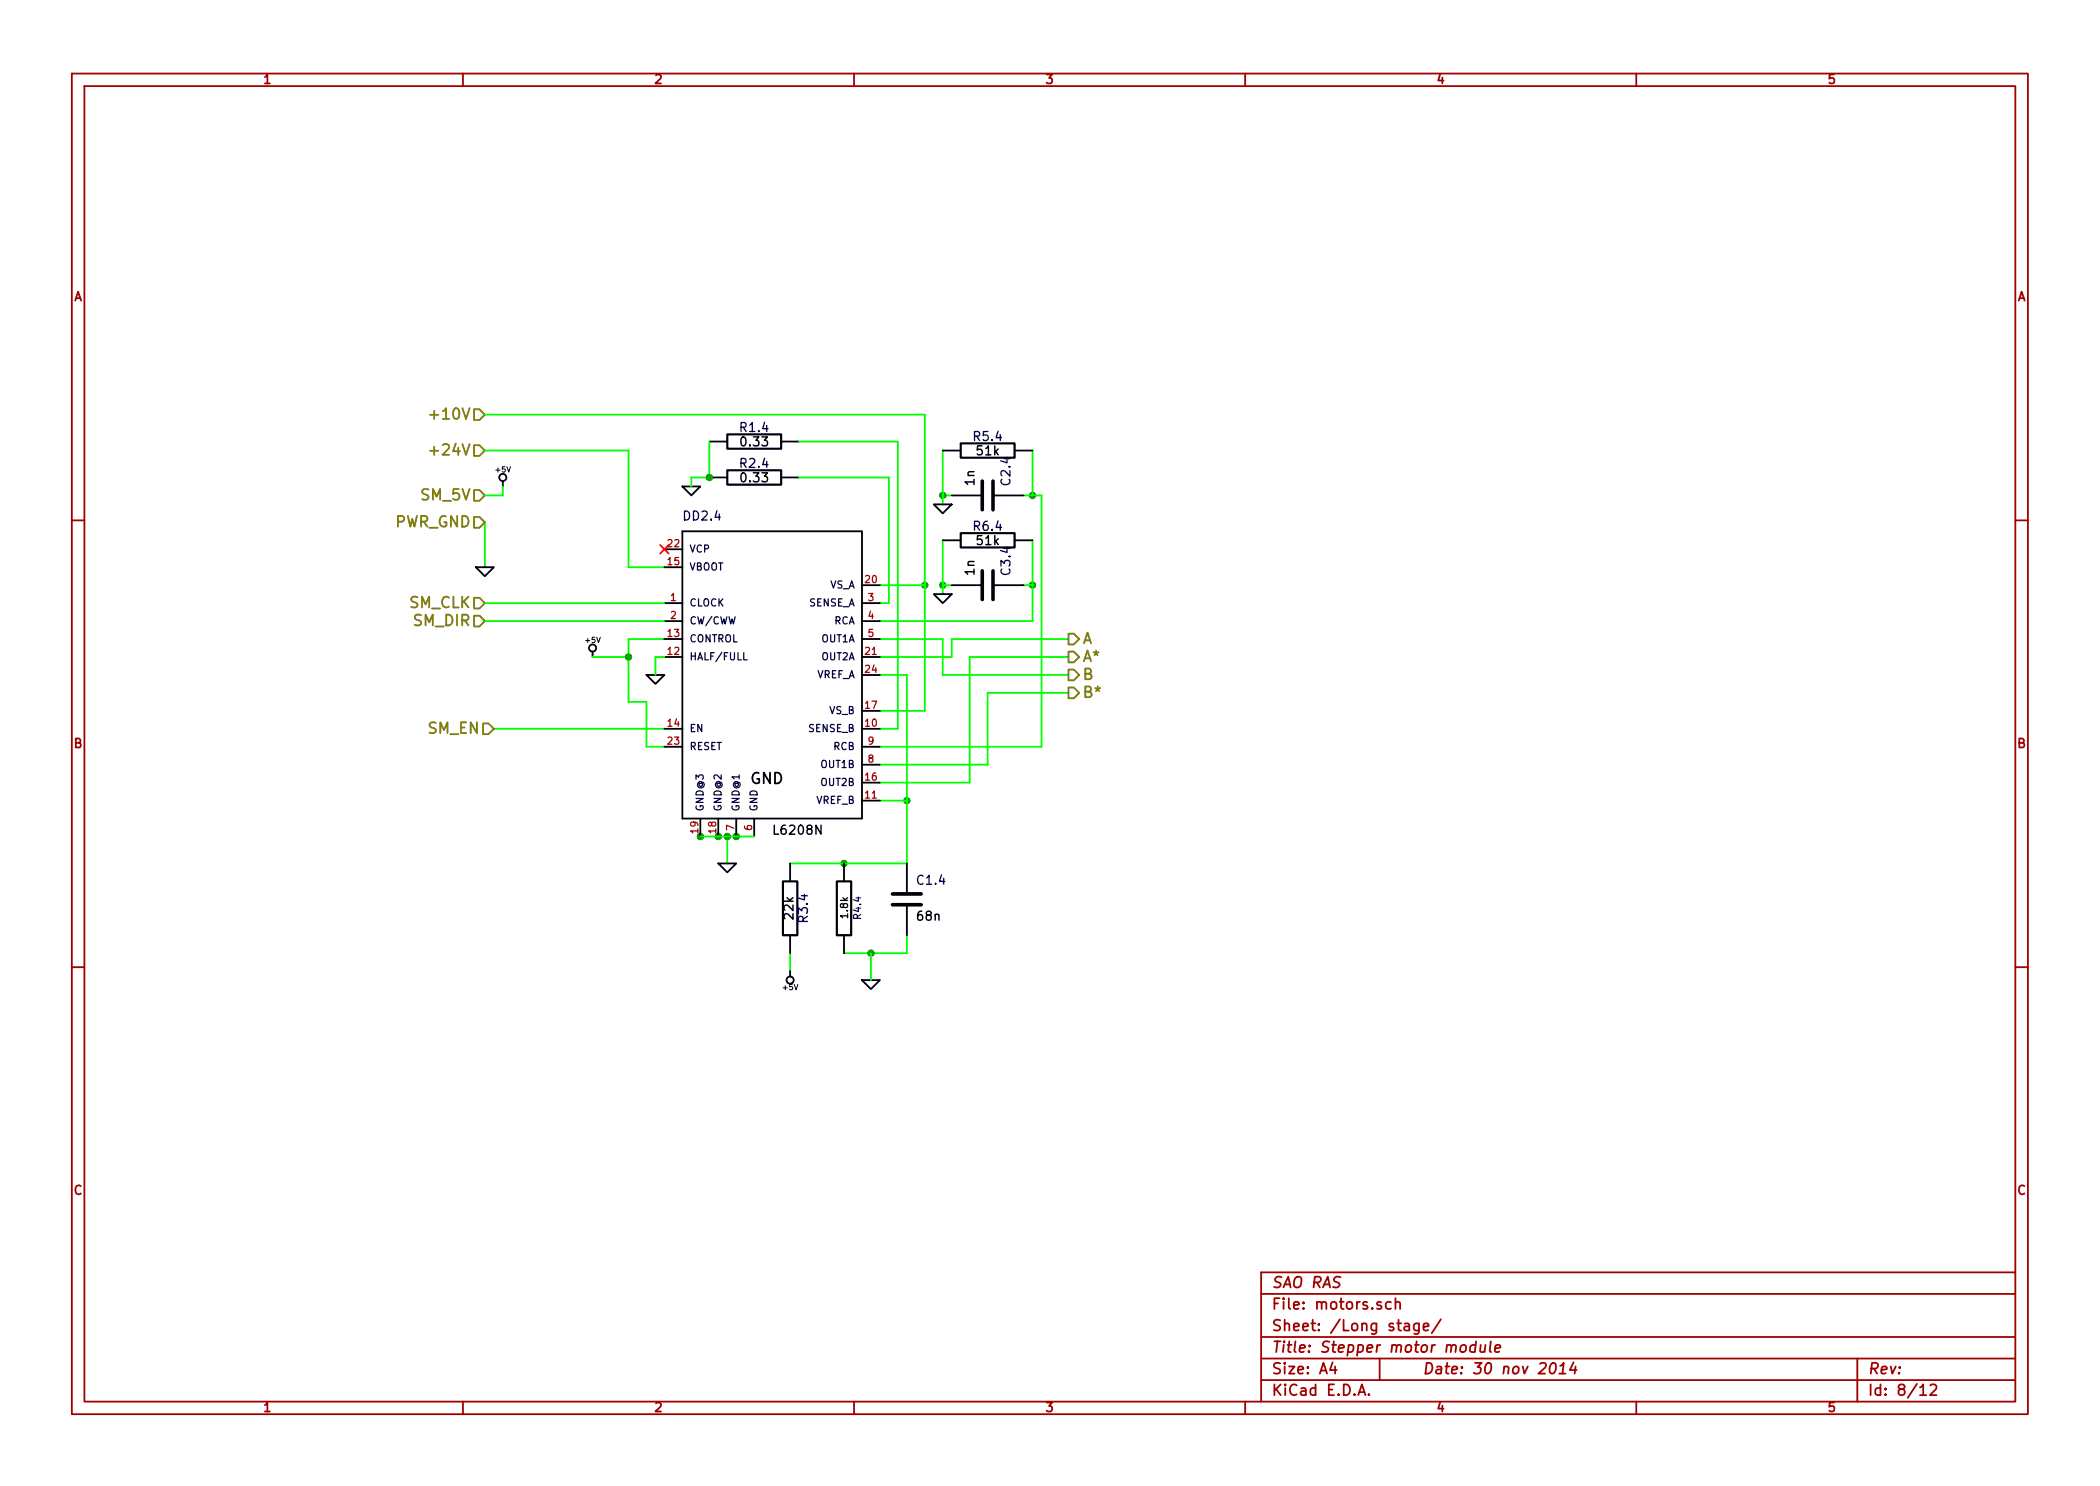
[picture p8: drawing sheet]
<svg xmlns="http://www.w3.org/2000/svg" width="297mm" height="210mm" viewBox="0 0 297 210" stroke-linecap="round" stroke-linejoin="round" font-family="sans-serif">
<g fill="none" stroke="#a00000" stroke-width=".25">
<path d="M10.2 10.4h276.6v189.7h-276.6zM11.9 12.2h273.2v186.1h-273.2zM65.5 10.4v1.8M120.8 10.4v1.8M176.1 10.4v1.8M231.4 10.4v1.8M10.2 73.6h1.7M285.1 73.6h1.7M10.2 136.8h1.7M285.1 136.8h1.7M65.5 198.3v1.8M120.8 198.3v1.8"/>
<path d="M176.1 198.3v1.8M178.4 183.1h106.7M178.4 189.2h106.7M178.4 195.3h106.7M178.4 192.2h106.7M188.5 192.8l-.4 1h1M188.8 193.3v1.1M192.1 197.4l.5-1.5 .5 1.5M192.3 197h.7M193.6 197.3h.1l-.1 .1-.1-.1h.1v.1M195.1 192.2v3.1M196.7 184.3a.48 .48 0 0 0-.6 0l-.1 .6a.48 .48 0 0 0 .7 .2"/>
<path d="M197.4 184.3a.38 .38 0 0 1 .6 .1v.8M197.4 183.7v1.5M198.7 187.3l.1-.1 .5 .1v1M199.3 187.6l-.5 .1a.3 .3 0 0 0-.2 .3 .3 .3 0 0 0 .2 .3l.5-.1M200.7 187.2v1.3a.43 .43 0 0 1-.6 .2M200.7 187.3a.48 .48 0 0 0-.6 .1l-.1 .6a.48 .48 0 0 0 .7 .2M201.3 187.8l.8-.2-.1-.3-.4-.1-.3 .3 .1 .7 .2 .1 .4-.1M203.8 186.7l-1.3 1.9M206.7 190.4a.39 .39 0 0 1 .4-.1 .39 .39 0 0 1 .3 .3l-.2 .6a.41 .41 0 0 1-.7-.2zM208.7 190.4a.51 .51 0 0 0-.8 .2v.6a.53 .53 0 0 0 .7 0M208.8 189.8l-.2 1.5M209.4 190.3v.9a.45 .45 0 0 0 .6 0"/>
<path d="M210.1 190.3l-.1 1M210.9 189.8l-.2 1.3 .2 .2M211.5 190.8l.7-.1v-.3l-.2-.1-.4 .1-.2 .7 .2 .2 .5-.1M219.4 193a.35 .35 0 0 1 .4-.2 .35 .35 0 0 1 .3 .3 .87 .87 0 0 1-.6 1.3l-.2-.1a1.14 1.14 0 0 1 .1-1.3zM220.5 194.4h.9M220.7 193.3l.5-.5-.2 1.6M222.6 192.8l-.6 1h1M222.9 193.3l-.2 1.1M231.4 198.3v1.8M262.7 192.2v6.1M271.6 196.3l.4-.4v1.5M271.6 197.4h.9"/>
<path d="M273 196l.3-.1h.3l.2 .1 .1 .3-.1 .2-.8 .9h.9M285.1 180h-106.7v18.3"/>
</g>
<g fill="none" stroke="#0f0" stroke-width=".25">
<path d="M68.6 58.7h62.2v41.9h-6.3M68.6 63.7h20.3v16.6h5.1M68.6 73.9v6.4M71.1 68.8v1.3h-2.5M100.3 62.5v5.1h-2.5v1.2M113 62.5h14v40.6h-2.5M113 67.6h12.7v17.7h-1.2M133.3 63.7v7.7M133.3 76.4v7.7M133.3 70.1h1.3M144.8 70.1h2.5v35.6h-22.8M146 63.7v6.4"/>
<path d="M146 76.4v11.5h-21.5M68.6 85.3h25.4M68.6 87.9h25.4M83.8 93h5.1M94 90.4h-5.1v8.9h2.5v6.4h2.6M94 93h-1.3v2.5M124.5 90.4h8.8v5.1h17.8M124.5 82.8h6.3M124.5 95.5h3.8v26.7h-16.5M133.3 82.8h1.3M144.8 82.8h1.2M151.1 90.4h-16.5v2.6h-10.1"/>
<path d="M151.1 93h-13.9v17.7h-12.7M151.1 98h-11.4v10.2h-15.2M69.8 103.1h24.2M99.1 118.4h7.6M102.9 118.4v3.8M124.5 113.3h3.8M111.8 134.9v2.5M123.2 134.9v3.8M128.3 132.3v2.6h-8.9"/>
</g>
<g fill="#00a000" stroke="#00a000" stroke-width=".25">
<circle cx="130.8" cy="82.8" r=".41"/>
<circle cx="146" cy="70.1" r=".41"/>
<circle cx="146" cy="82.8" r=".41"/>
<circle cx="133.3" cy="82.8" r=".41"/>
<circle cx="119.4" cy="122.2" r=".41"/>
<circle cx="128.3" cy="113.3" r=".41"/>
<circle cx="104.1" cy="118.4" r=".41"/>
<circle cx="99.1" cy="118.4" r=".41"/>
<circle cx="123.2" cy="134.9" r=".41"/>
<circle cx="101.6" cy="118.4" r=".41"/>
<circle cx="102.9" cy="118.4" r=".41"/>
<circle cx="133.3" cy="70.1" r=".41"/>
<circle cx="100.3" cy="67.6" r=".41"/>
<circle cx="88.9" cy="93" r=".41"/>
</g>
<path d="M138.9 68.1v4M140.5 68.1v4M138.9 80.8v4M140.5 80.8v4M126.2 128h4.1M126.2 126.5h4.1" fill="none" stroke="#000" stroke-width=".51"/>
<g fill="none" stroke="#000" stroke-width=".25">
<path d="M71.1 68.1v.7M94 77.7h2.5M96.5 68.8h2.6l-1.3 1.3zM96.5 75.2h25.4v40.6h-25.4zM100.3 67.6h2.6M100.3 62.5h2.6M110.5 67.6h2.5M110.5 62.5h2.5M132.1 71.4h2.5l-1.3 1.2zM133.3 76.4h2.6M133.3 63.7h2.6M134.6 70.1h4.3"/>
<path d="M140.5 70.1h4.3M143.5 76.4h2.5M143.5 63.7h2.5M67.3 80.3h2.5l-1.2 1.2zM83.8 92.2v.8M91.4 95.5h2.6l-1.3 1.3zM94 85.3h2.5M94 87.9h2.5M94 90.4h2.5M94 93h2.5M94 80.3h2.5M121.9 82.8h2.6"/>
<path d="M121.9 85.3h2.6M121.9 87.9h2.6M121.9 90.4h2.6M121.9 93h2.6M121.9 95.5h2.6M132.1 84.1h2.5l-1.3 1.2zM134.6 82.8h4.3M140.5 82.8h4.3M94 105.7h2.5M94 103.1h2.5M99.1 115.8v2.6M101.6 115.8v2.6"/>
<path d="M104.1 115.8v2.6M106.7 115.8v2.6M121.9 108.2h2.6M121.9 105.7h2.6M121.9 103.1h2.6M121.9 113.3h2.6M121.9 110.7h2.6M121.9 100.6h2.6M101.6 122.2h2.5l-1.2 1.2zM111.8 137.4v.8M111.8 122.2v2.5M111.8 132.3v2.6"/>
<path d="M119.4 122.2v2.5M119.4 132.3v2.6M121.9 138.7h2.6l-1.3 1.2zM128.3 122.2v4.3M128.3 128v4.3"/>
<circle cx="71.1" cy="67.6" r=".51"/>
<circle cx="83.8" cy="91.7" r=".51"/>
<circle cx="111.8" cy="138.7" r=".51"/>
</g>
<path d="M102.9 66.5h7.6v2.1h-7.6zM102.9 61.5h7.6v2h-7.6zM135.9 75.4h7.6v2.1h-7.6zM135.9 62.7h7.6v2.1h-7.6zM110.7 124.7h2.1v7.6h-2.1zM118.4 124.7h2v7.6h-2z" fill="none" stroke="#000" stroke-width=".3"/>
<path d="M105.2 92.3v1.1h.5" fill="none" stroke="#000040" stroke-width=".18"/>
<g fill="none" stroke="#808000" stroke-width=".25">
<path d="M60.8 58.7h1.2M67.1 57.9h.7l.8 .8-.8 .7h-.7zM60.8 63.8h1.2M67.1 69.3h.7l.8 .8-.8 .8h-.7zM67.1 73.1h.7l.8 .8-.8 .8h-.7zM67.1 63h.7l.8 .7-.8 .8h-.7zM67.1 84.6h.7l.8 .7-.8 .8h-.7zM67.1 87.1h.7l.8 .8-.8 .7h-.7zM151.1 89.7h.8l.8 .7-.8 .8h-.8zM151.1 92.2h.8l.8 .8-.8 .7h-.8zM151.1 94.7h.8l.8 .8-.8 .8h-.8zM151.1 97.3h.8l.8 .7-.8 .8h-.8z"/>
<path d="M68.3 102.4h.8l.7 .7-.7 .8h-.8z"/>
</g>
<path d="M93.4 77.1l1.2 1.2M94.6 77.1l-1.2 1.2" fill="none" stroke="#f00" stroke-width=".25"/>
<g font-size="2.1" fill="#808000">
<text x="61.5" y="59.4">+10V</text>
<text x="61.5" y="64.5">+24V</text>
<text x="59.6" y="70.9">SM_5V</text>
<text x="55.7" y="74.7">PWR_GND</text>
<text x="57.8" y="86.1">SM_CLK</text>
<text x="58.5" y="88.6">SM_DIR</text>
<text x="153.2" y="91.2">A</text>
<text x="153.2" y="93.7">A*</text>
<text x="153.2" y="96.3">B</text>
<text x="153.2" y="98.8">B*</text>
<text x="60.5" y="103.9">SM_EN</text>
</g>
<text font-size="2.1" x="106.1" y="111">GND</text>
<g font-size="2.1" fill="#a00000">
<text x="179.9" y="185.4">File: motors.sch</text>
<text x="179.9" y="182.3">SAO RAS</text>
<text x="179.9" y="191.5">Title: Stepper motor module</text>
<text x="179.9" y="188.4">Sheet: /Long stage/</text>
<text x="179.9" y="197.6">KiCad E.D.A.</text>
<text x="179.9" y="194.5">Size: A4</text>
<text x="201.2" y="194.5">Date: 30 nov 2014</text>
<text x="264.2" y="194.5">Rev:</text>
<text x="264.2" y="197.6">Id: 8/12</text>
</g>
<g font-size="1.8" fill="#a00000">
<text x="37.3" y="11.9">1</text>
<text x="92.7" y="11.9">2</text>
<text x="148" y="11.9">3</text>
<text x="203.3" y="11.9">4</text>
<text x="258.6" y="11.9">5</text>
<text x="10.4" y="42.7">A</text>
<text x="285.3" y="42.7">A</text>
<text x="10.4" y="105.9">B</text>
<text x="285.3" y="105.9">B</text>
<text x="10.4" y="169.1">C</text>
<text x="285.3" y="169.1">C</text>
<text x="37.3" y="199.8">1</text>
<text x="92.7" y="199.8">2</text>
<text x="148" y="199.8">3</text>
<text x="203.3" y="199.8">4</text>
<text x="258.6" y="199.8">5</text>
</g>
<g font-size="1.8" fill="#0000c0">
<text x="104.8" y="61.2">R1.4</text>
<text x="137.8" y="62.5">R5.4</text>
<text x="104.8" y="66.3">R2.4</text>
<text x="143" y="68.5" transform="rotate(-90 143 68.5)">C2.4</text>
<text x="96.8" y="73.7">DD2.4</text>
<text x="137.8" y="75.2">R6.4</text>
<text x="143" y="81.2" transform="rotate(-90 143 81.2)">C3.4</text>
<text x="129.8" y="125.2">C1.4</text>
<text x="114.3" y="130.4" transform="rotate(-90 114.3 130.4)">R3.4</text>
</g>
<g font-size="1.8">
<text x="105" y="63.2">0.33</text>
<text x="138.2" y="64.5">51k</text>
<text x="105" y="68.3">0.33</text>
<text x="137.9" y="68.7" transform="rotate(-90 137.9 68.7)">1n</text>
<text x="138.2" y="77.2">51k</text>
<text x="137.9" y="81.4" transform="rotate(-90 137.9 81.4)">1n</text>
<text x="109.7" y="118.2">L6208N</text>
<text x="112.3" y="130" transform="rotate(-90 112.3 130)">22k</text>
<text x="129.8" y="130.3">68n</text>
</g>
<g font-size="1.4" fill="#a00000">
<text x="94.5" y="77.5">22</text>
<text x="94.5" y="80">15</text>
<text x="122.4" y="82.5">20</text>
<text x="94.9" y="85.1">1</text>
<text x="94.9" y="87.6">2</text>
<text x="122.8" y="85.1">3</text>
<text x="122.8" y="87.6">4</text>
<text x="94.5" y="92.7">12</text>
<text x="94.5" y="90.2">13</text>
<text x="122.4" y="92.7">21</text>
<text x="122.4" y="95.2">24</text>
<text x="122.8" y="90.2">5</text>
<text x="122.4" y="100.3">17</text>
<text x="94.5" y="105.4">23</text>
<text x="94.5" y="102.9">14</text>
<text x="122.4" y="102.9">10</text>
<text x="122.8" y="107.9">8</text>
<text x="122.8" y="105.4">9</text>
<text x="122.4" y="113">11</text>
<text x="122.4" y="110.5">16</text>
<text x="98.8" y="117.9" transform="rotate(-90 98.8 117.9)">19</text>
<text x="101.3" y="117.9" transform="rotate(-90 101.3 117.9)">18</text>
<text x="103.9" y="117.5" transform="rotate(-90 103.9 117.5)">7</text>
<text x="106.4" y="117.5" transform="rotate(-90 106.4 117.5)">6</text>
</g>
<g font-size="1.4" fill="#000040">
<text x="97.5" y="78.2">VCP</text>
<text x="97.5" y="80.8">VBOOT</text>
<text x="117.2" y="83.3">VS_A</text>
<text x="97.5" y="85.8">CLOCK</text>
<text x="97.5" y="88.4">CW/CWW</text>
<text x="114.3" y="85.8">SENSE_A</text>
<text x="117.8" y="88.4">RCA</text>
<text x="97.5" y="93.5">HALF/FULL</text>
<text x="97.5" y="90.9">CONTROL</text>
<text x="116.1" y="90.9">OUT1A</text>
<text x="116.1" y="93.5">OUT2A</text>
<text x="115.3" y="96">VREF_A</text>
<text x="117.2" y="101.1">VS_B</text>
<text x="97.5" y="106.2">RESET</text>
<text x="97.5" y="103.6">EN</text>
<text x="114.3" y="103.6">SENSE_B</text>
<text x="117.8" y="106.2">RCB</text>
<text x="115.3" y="113.8">VREF_B</text>
<text x="116.1" y="108.7">OUT1B</text>
<text x="116.1" y="111.2">OUT2B</text>
<text x="99.6" y="114.8" transform="rotate(-90 99.6 114.8)">GND@3</text>
<text x="102.1" y="114.8" transform="rotate(-90 102.1 114.8)">GND@2</text>
<text x="104.6" y="114.8" transform="rotate(-90 104.6 114.8)">GND@1</text>
<text x="107.2" y="114.8" transform="rotate(-90 107.2 114.8)">GND</text>
</g>
<text font-size="1.4" x="120" y="129.8" transform="rotate(-90 120 129.8)">1.8k</text>
<text font-size="1.4" fill="#0000c0" x="121.8" y="130" transform="rotate(-90 121.8 130)">R4.4</text>
<g font-size="1.1">
<text x="70.2" y="66.9">+5V</text>
<text x="82.9" y="91">+5V</text>
<text x="110.8" y="140.1">+5V</text>
</g>
</svg>
